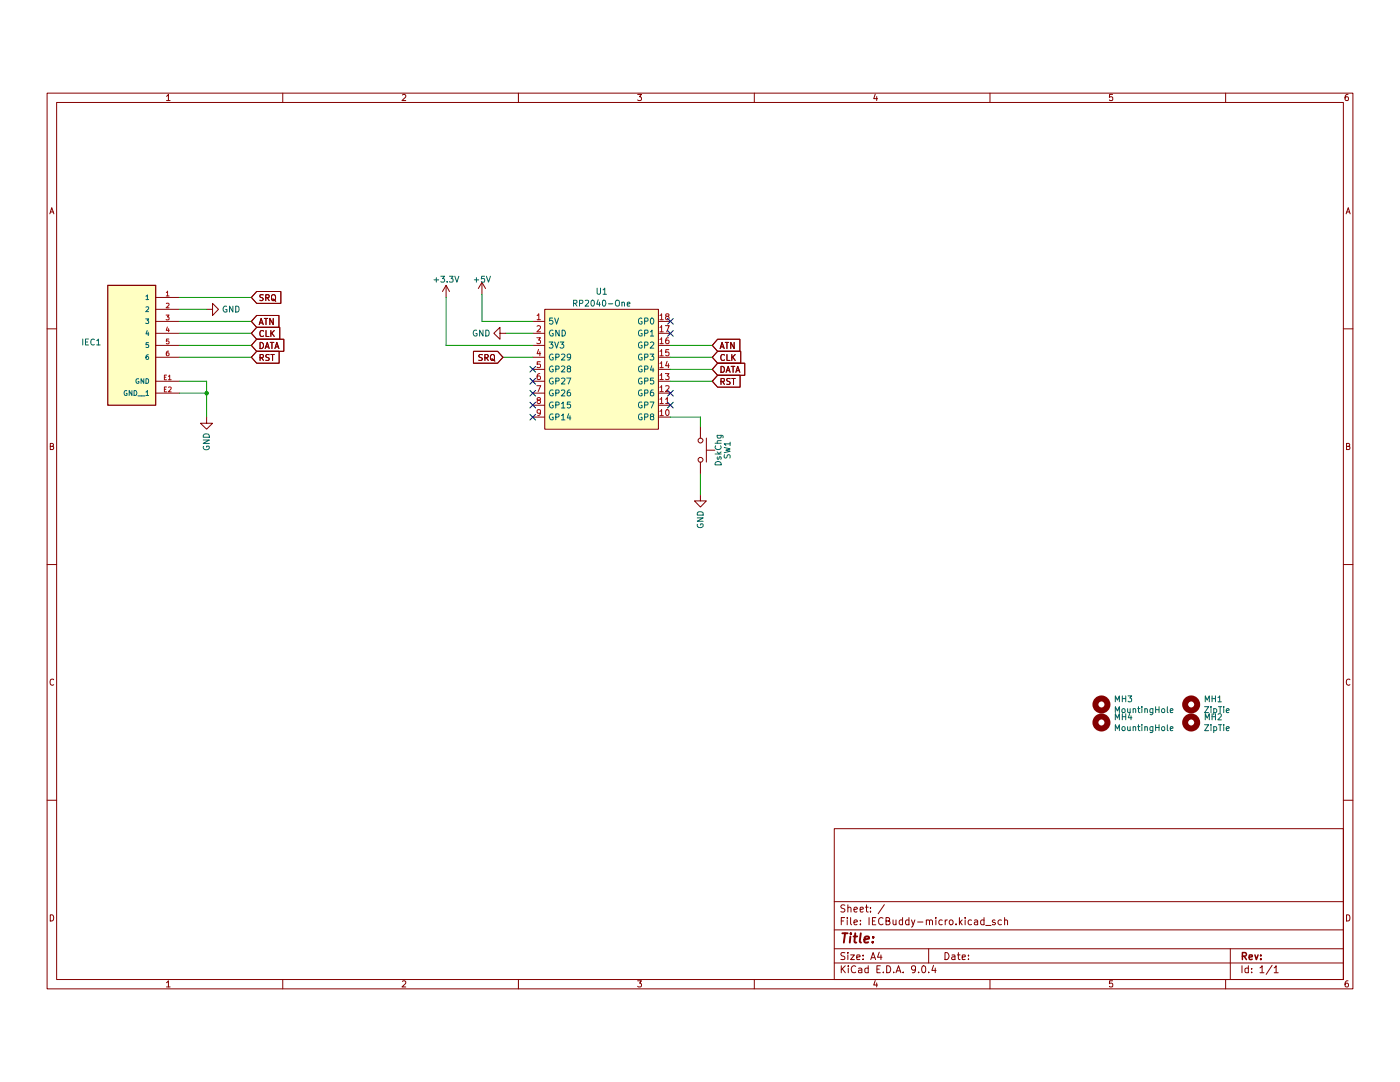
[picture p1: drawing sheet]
(kicad_sch
 (version 20250114)
 (generator "eeschema")
 (generator_version "9.0")
 (paper "A4")
 (lib_symbols
  (symbol "Mechanical:MountingHole"
   (pin_names
    (offset 1.016)) (exclude_from_sim no) (in_bom yes) (on_board yes)
   (property "Reference" "H" (at 0 5.08 0) (effects (font (size 1.27 1.27))))
   (property "Value" "MountingHole" (at 0 3.175 0) (effects (font (size 1.27 1.27))))
   (property "Footprint" "" (at 0 0 0) (effects (font (size 1.27 1.27)) (hide yes)))
   (property "Datasheet" "~" (at 0 0 0) (effects (font (size 1.27 1.27)) (hide yes)))
   (property "Description" "Mounting Hole without connection" (at 0 0 0) (effects (font (size 1.27 1.27)) (hide yes)))
   (symbol "MountingHole_0_1"
    (circle (center 0 0) (radius 1.27) (stroke (width 1.27) (type default)) (fill (type none))))
   (embedded_fonts no))
  (symbol "SDS-60J:SDS-60J"
   (pin_names
    (offset 1.016)) (exclude_from_sim no) (in_bom yes) (on_board yes)
   (property "Reference" "J" (at -5.08 11.43 0) (effects (font (size 1.27 1.27)) (justify left bottom)))
   (property "Value" "SDS-60J" (at -5.08 -17.78 0) (effects (font (size 1.27 1.27)) (justify left bottom)))
   (property "Footprint" "SDS-60J:CUI_SDS-60J" (at 0 0 0) (effects (font (size 1.27 1.27)) (justify bottom) (hide yes)))
   (property "Datasheet" "" (at 0 0 0) (effects (font (size 1.27 1.27)) (hide yes)))
   (property "Description" "" (at 0 0 0) (effects (font (size 1.27 1.27)) (hide yes)))
   (property "PARTREV" "1.06/02-13-2020" (at 0 0 0) (effects (font (size 1.27 1.27)) (justify bottom) (hide yes)))
   (property "STANDARD" "Manufacturer Recommendations" (at 0 0 0) (effects (font (size 1.27 1.27)) (justify bottom) (hide yes)))
   (property "MAXIMUM_PACKAGE_HEIGHT" "21.40mm" (at 0 0 0) (effects (font (size 1.27 1.27)) (justify bottom) (hide yes)))
   (property "MANUFACTURER" "CUI Devices" (at 0 0 0) (effects (font (size 1.27 1.27)) (justify bottom) (hide yes)))
   (symbol "SDS-60J_0_0"
    (rectangle (start -5.08 -15.24) (end 5.08 10.16) (stroke (width 0.254) (type default)) (fill (type background)))
    (pin passive line (at -10.16 7.62 0) (length 5.08) (name "1" (effects (font (size 1.016 1.016)))) (number "1" (effects (font (size 1.016 1.016)))))
    (pin passive line (at -10.16 5.08 0) (length 5.08) (name "2" (effects (font (size 1.016 1.016)))) (number "2" (effects (font (size 1.016 1.016)))))
    (pin passive line (at -10.16 2.54 0) (length 5.08) (name "3" (effects (font (size 1.016 1.016)))) (number "3" (effects (font (size 1.016 1.016)))))
    (pin passive line (at -10.16 0 0) (length 5.08) (name "4" (effects (font (size 1.016 1.016)))) (number "4" (effects (font (size 1.016 1.016)))))
    (pin passive line (at -10.16 -2.54 0) (length 5.08) (name "5" (effects (font (size 1.016 1.016)))) (number "5" (effects (font (size 1.016 1.016)))))
    (pin passive line (at -10.16 -5.08 0) (length 5.08) (name "6" (effects (font (size 1.016 1.016)))) (number "6" (effects (font (size 1.016 1.016)))))
    (pin power_in line (at -10.16 -10.16 0) (length 5.08) (name "GND" (effects (font (size 1.016 1.016)))) (number "E1" (effects (font (size 1.016 1.016)))))
    (pin power_in line (at -10.16 -12.7 0) (length 5.08) (name "GND__1" (effects (font (size 1.016 1.016)))) (number "E2" (effects (font (size 1.016 1.016))))))
   (embedded_fonts no))
  (symbol "Switch:SW_Push"
   (pin_numbers (hide yes))
   (pin_names
    (offset 1.016) (hide yes)) (exclude_from_sim no) (in_bom yes) (on_board yes)
   (property "Reference" "SW" (at 1.27 2.54 0) (effects (font (size 1.27 1.27)) (justify left)))
   (property "Value" "SW_Push" (at 0 -1.524 0) (effects (font (size 1.27 1.27))))
   (property "Footprint" "" (at 0 5.08 0) (effects (font (size 1.27 1.27)) (hide yes)))
   (property "Datasheet" "~" (at 0 5.08 0) (effects (font (size 1.27 1.27)) (hide yes)))
   (property "Description" "Push button switch, generic, two pins" (at 0 0 0) (effects (font (size 1.27 1.27)) (hide yes)))
   (symbol "SW_Push_0_1"
    (circle (center -2.032 0) (radius 0.508) (stroke (width 0) (type default)) (fill (type none)))
    (polyline (pts (xy 0 1.27) (xy 0 3.048)) (stroke (width 0) (type default)) (fill (type none)))
    (circle (center 2.032 0) (radius 0.508) (stroke (width 0) (type default)) (fill (type none)))
    (polyline (pts (xy 2.54 1.27) (xy -2.54 1.27)) (stroke (width 0) (type default)) (fill (type none)))
    (pin passive line (at -5.08 0 0) (length 2.54) (name "1" (effects (font (size 1.27 1.27)))) (number "1" (effects (font (size 1.27 1.27)))))
    (pin passive line (at 5.08 0 180) (length 2.54) (name "2" (effects (font (size 1.27 1.27)))) (number "2" (effects (font (size 1.27 1.27))))))
   (embedded_fonts no))
  (symbol "power:+3.3V"
   (power)
   (pin_names
    (offset 0)) (exclude_from_sim no) (in_bom yes) (on_board yes)
   (property "Reference" "#PWR" (at 0 -3.81 0) (effects (font (size 1.27 1.27)) (hide yes)))
   (property "Value" "+3.3V" (at 0 3.556 0) (effects (font (size 1.27 1.27))))
   (property "Footprint" "" (at 0 0 0) (effects (font (size 1.27 1.27)) (hide yes)))
   (property "Datasheet" "" (at 0 0 0) (effects (font (size 1.27 1.27)) (hide yes)))
   (property "Description" "Power symbol creates a global label with name \"+3.3V\"" (at 0 0 0) (effects (font (size 1.27 1.27)) (hide yes)))
   (symbol "+3.3V_0_1"
    (polyline (pts (xy -0.762 1.27) (xy 0 2.54)) (stroke (width 0) (type default)) (fill (type none)))
    (polyline (pts (xy 0 2.54) (xy 0.762 1.27)) (stroke (width 0) (type default)) (fill (type none)))
    (polyline (pts (xy 0 0) (xy 0 2.54)) (stroke (width 0) (type default)) (fill (type none))))
   (symbol "+3.3V_1_1"
    (pin power_in line (at 0 0 90) (length 0) (hide yes) (name "+3.3V" (effects (font (size 1.27 1.27)))) (number "1" (effects (font (size 1.27 1.27))))))
   (embedded_fonts no))
  (symbol "power:+5V"
   (power)
   (pin_names
    (offset 0)) (exclude_from_sim no) (in_bom yes) (on_board yes)
   (property "Reference" "#PWR" (at 0 -3.81 0) (effects (font (size 1.27 1.27)) (hide yes)))
   (property "Value" "+5V" (at 0 3.556 0) (effects (font (size 1.27 1.27))))
   (property "Footprint" "" (at 0 0 0) (effects (font (size 1.27 1.27)) (hide yes)))
   (property "Datasheet" "" (at 0 0 0) (effects (font (size 1.27 1.27)) (hide yes)))
   (property "Description" "Power symbol creates a global label with name \"+5V\"" (at 0 0 0) (effects (font (size 1.27 1.27)) (hide yes)))
   (symbol "+5V_0_1"
    (polyline (pts (xy -0.762 1.27) (xy 0 2.54)) (stroke (width 0) (type default)) (fill (type none)))
    (polyline (pts (xy 0 2.54) (xy 0.762 1.27)) (stroke (width 0) (type default)) (fill (type none)))
    (polyline (pts (xy 0 0) (xy 0 2.54)) (stroke (width 0) (type default)) (fill (type none))))
   (symbol "+5V_1_1"
    (pin power_in line (at 0 0 90) (length 0) (hide yes) (name "+5V" (effects (font (size 1.27 1.27)))) (number "1" (effects (font (size 1.27 1.27))))))
   (embedded_fonts no))
  (symbol "power:GND"
   (power)
   (pin_names
    (offset 0)) (exclude_from_sim no) (in_bom yes) (on_board yes)
   (property "Reference" "#PWR" (at 0 -6.35 0) (effects (font (size 1.27 1.27)) (hide yes)))
   (property "Value" "GND" (at 0 -3.81 0) (effects (font (size 1.27 1.27))))
   (property "Footprint" "" (at 0 0 0) (effects (font (size 1.27 1.27)) (hide yes)))
   (property "Datasheet" "" (at 0 0 0) (effects (font (size 1.27 1.27)) (hide yes)))
   (property "Description" "Power symbol creates a global label with name \"GND\" , ground" (at 0 0 0) (effects (font (size 1.27 1.27)) (hide yes)))
   (symbol "GND_0_1"
    (polyline (pts (xy 0 0) (xy 0 -1.27) (xy 1.27 -1.27) (xy 0 -2.54) (xy -1.27 -1.27) (xy 0 -1.27)) (stroke (width 0) (type default)) (fill (type none))))
   (symbol "GND_1_1"
    (pin power_in line (at 0 0 270) (length 0) (hide yes) (name "GND" (effects (font (size 1.27 1.27)))) (number "1" (effects (font (size 1.27 1.27))))))
   (embedded_fonts no))
  (symbol "rp2040-one:RP2040-One-Sidesonly" (exclude_from_sim no) (in_bom yes) (on_board yes)
   (property "Reference" "U" (at 13.97 -6.35 0) (effects (font (size 1.27 1.27))))
   (property "Value" "RP2040-One-Sidesonly" (at 13.97 -34.29 0) (effects (font (size 1.27 1.27))))
   (property "Footprint" "" (at 0 0 0) (effects (font (size 1.27 1.27)) (hide yes)))
   (property "Datasheet" "" (at 0 0 0) (effects (font (size 1.27 1.27)) (hide yes)))
   (property "Description" "" (at 0 0 0) (effects (font (size 1.27 1.27)) (hide yes)))
   (symbol "RP2040-One-Sidesonly_0_1"
    (rectangle (start 1.27 -7.62) (end 25.4 -33.02) (stroke (width 0) (type default)) (fill (type background))))
   (symbol "RP2040-One-Sidesonly_1_1"
    (pin power_in line (at -1.27 -10.16 0) (length 2.54) (name "5V" (effects (font (size 1.27 1.27)))) (number "1" (effects (font (size 1.27 1.27)))))
    (pin power_in line (at -1.27 -12.7 0) (length 2.54) (name "GND" (effects (font (size 1.27 1.27)))) (number "2" (effects (font (size 1.27 1.27)))))
    (pin power_in line (at -1.27 -15.24 0) (length 2.54) (name "3V3" (effects (font (size 1.27 1.27)))) (number "3" (effects (font (size 1.27 1.27)))))
    (pin bidirectional line (at -1.27 -17.78 0) (length 2.54) (name "GP29" (effects (font (size 1.27 1.27)))) (number "4" (effects (font (size 1.27 1.27)))))
    (pin bidirectional line (at -1.27 -20.32 0) (length 2.54) (name "GP28" (effects (font (size 1.27 1.27)))) (number "5" (effects (font (size 1.27 1.27)))))
    (pin bidirectional line (at -1.27 -22.86 0) (length 2.54) (name "GP27" (effects (font (size 1.27 1.27)))) (number "6" (effects (font (size 1.27 1.27)))))
    (pin bidirectional line (at -1.27 -25.4 0) (length 2.54) (name "GP26" (effects (font (size 1.27 1.27)))) (number "7" (effects (font (size 1.27 1.27)))))
    (pin bidirectional line (at -1.27 -27.94 0) (length 2.54) (name "GP15" (effects (font (size 1.27 1.27)))) (number "8" (effects (font (size 1.27 1.27)))))
    (pin bidirectional line (at -1.27 -30.48 0) (length 2.54) (name "GP14" (effects (font (size 1.27 1.27)))) (number "9" (effects (font (size 1.27 1.27)))))
    (pin bidirectional line (at 27.94 -10.16 180) (length 2.54) (name "GP0" (effects (font (size 1.27 1.27)))) (number "18" (effects (font (size 1.27 1.27)))))
    (pin bidirectional line (at 27.94 -12.7 180) (length 2.54) (name "GP1" (effects (font (size 1.27 1.27)))) (number "17" (effects (font (size 1.27 1.27)))))
    (pin bidirectional line (at 27.94 -15.24 180) (length 2.54) (name "GP2" (effects (font (size 1.27 1.27)))) (number "16" (effects (font (size 1.27 1.27)))))
    (pin bidirectional line (at 27.94 -17.78 180) (length 2.54) (name "GP3" (effects (font (size 1.27 1.27)))) (number "15" (effects (font (size 1.27 1.27)))))
    (pin bidirectional line (at 27.94 -20.32 180) (length 2.54) (name "GP4" (effects (font (size 1.27 1.27)))) (number "14" (effects (font (size 1.27 1.27)))))
    (pin bidirectional line (at 27.94 -22.86 180) (length 2.54) (name "GP5" (effects (font (size 1.27 1.27)))) (number "13" (effects (font (size 1.27 1.27)))))
    (pin bidirectional line (at 27.94 -25.4 180) (length 2.54) (name "GP6" (effects (font (size 1.27 1.27)))) (number "12" (effects (font (size 1.27 1.27)))))
    (pin bidirectional line (at 27.94 -27.94 180) (length 2.54) (name "GP7" (effects (font (size 1.27 1.27)))) (number "11" (effects (font (size 1.27 1.27)))))
    (pin bidirectional line (at 27.94 -30.48 180) (length 2.54) (name "GP8" (effects (font (size 1.27 1.27)))) (number "10" (effects (font (size 1.27 1.27))))))
   (embedded_fonts no)))
 (junction
  (at 43.815 73.66)
  (diameter 0)
  (color 0 0 0 0))
 (no_connect
  (at 113.03 68.58))
 (no_connect
  (at 142.24 58.42))
 (no_connect
  (at 142.24 76.2))
 (no_connect
  (at 142.24 73.66))
 (no_connect
  (at 113.03 71.12))
 (no_connect
  (at 113.03 76.2))
 (no_connect
  (at 113.03 73.66))
 (no_connect
  (at 338.455 113.03))
 (no_connect
  (at 142.24 60.96))
 (no_connect
  (at 113.03 78.74))
 (wire
  (pts (xy 142.24 78.74) (xy 148.59 78.74))
  (stroke (width 0) (type default)))
 (wire
  (pts (xy 151.13 68.58) (xy 142.24 68.58))
  (stroke (width 0) (type default)))
 (wire
  (pts (xy 151.13 71.12) (xy 142.24 71.12))
  (stroke (width 0) (type default)))
 (wire
  (pts (xy 38.1 60.96) (xy 53.34 60.96))
  (stroke (width 0) (type default)))
 (wire
  (pts (xy 113.03 58.42) (xy 102.235 58.42))
  (stroke (width 0) (type default)))
 (wire
  (pts (xy 151.13 66.04) (xy 142.24 66.04))
  (stroke (width 0) (type default)))
 (wire
  (pts (xy 38.1 53.34) (xy 53.34 53.34))
  (stroke (width 0) (type default)))
 (wire
  (pts (xy 38.1 58.42) (xy 53.34 58.42))
  (stroke (width 0) (type default)))
 (wire
  (pts (xy 38.1 63.5) (xy 53.34 63.5))
  (stroke (width 0) (type default)))
 (wire
  (pts (xy 151.13 63.5) (xy 142.24 63.5))
  (stroke (width 0) (type default)))
 (wire
  (pts (xy 43.815 71.12) (xy 43.815 73.66))
  (stroke (width 0) (type default)))
 (wire
  (pts (xy 107.315 60.96) (xy 113.03 60.96))
  (stroke (width 0) (type default)))
 (wire
  (pts (xy 148.59 90.805) (xy 148.59 95.25))
  (stroke (width 0) (type default)))
 (wire
  (pts (xy 43.815 73.66) (xy 43.815 78.74))
  (stroke (width 0) (type default)))
 (wire
  (pts (xy 38.1 73.66) (xy 43.815 73.66))
  (stroke (width 0) (type default)))
 (wire
  (pts (xy 94.615 63.5) (xy 94.615 53.34))
  (stroke (width 0) (type default)))
 (wire
  (pts (xy 38.1 66.04) (xy 53.34 66.04))
  (stroke (width 0) (type default)))
 (wire
  (pts (xy 148.59 78.74) (xy 148.59 80.645))
  (stroke (width 0) (type default)))
 (wire
  (pts (xy 38.1 71.12) (xy 43.815 71.12))
  (stroke (width 0) (type default)))
 (wire
  (pts (xy 102.235 58.42) (xy 102.235 52.705))
  (stroke (width 0) (type default)))
 (wire
  (pts (xy 113.03 63.5) (xy 94.615 63.5))
  (stroke (width 0) (type default)))
 (wire
  (pts (xy 106.68 66.04) (xy 113.03 66.04))
  (stroke (width 0) (type default)))
 (wire
  (pts (xy 38.1 55.88) (xy 43.815 55.88))
  (stroke (width 0) (type default)))
 (global_label "ATN"
  (shape input)
  (at 53.34 58.42 0)
  (fields_autoplaced yes)
  (effects (font (size 1.27 1.27)) (justify left))
  (property "Intersheetrefs" "${INTERSHEET_REFS}" (at 59.7119 58.42 0) (effects (font (size 1.27 1.27)) (justify left) (hide yes))))
 (global_label "SRQ"
  (shape input)
  (at 53.34 53.34 0)
  (fields_autoplaced yes)
  (effects (font (size 1.27 1.27)) (justify left))
  (property "Intersheetrefs" "${INTERSHEET_REFS}" (at 60.1352 53.34 0) (effects (font (size 1.27 1.27)) (justify left) (hide yes))))
 (global_label "DATA"
  (shape input)
  (at 53.34 63.5 0)
  (fields_autoplaced yes)
  (effects (font (size 1.27 1.27)) (justify left))
  (property "Intersheetrefs" "${INTERSHEET_REFS}" (at 60.74 63.5 0) (effects (font (size 1.27 1.27)) (justify left) (hide yes))))
 (global_label "ATN"
  (shape input)
  (at 151.13 63.5 0)
  (fields_autoplaced yes)
  (effects (font (size 1.27 1.27)) (justify left))
  (property "Intersheetrefs" "${INTERSHEET_REFS}" (at 157.4225 63.5 0) (effects (font (size 1.27 1.27)) (justify left) (hide yes))))
 (global_label "SRQ"
  (shape input)
  (at 106.68 66.04 180)
  (fields_autoplaced yes)
  (effects (font (size 1.27 1.27)) (justify right))
  (property "Intersheetrefs" "${INTERSHEET_REFS}" (at 99.8848 66.04 0) (effects (font (size 1.27 1.27)) (justify right) (hide yes))))
 (global_label "RST"
  (shape input)
  (at 53.34 66.04 0)
  (fields_autoplaced yes)
  (effects (font (size 1.27 1.27)) (justify left))
  (property "Intersheetrefs" "${INTERSHEET_REFS}" (at 59.7723 66.04 0) (effects (font (size 1.27 1.27)) (justify left) (hide yes))))
 (global_label "RST"
  (shape input)
  (at 151.13 71.12 0)
  (fields_autoplaced yes)
  (effects (font (size 1.27 1.27)) (justify left))
  (property "Intersheetrefs" "${INTERSHEET_REFS}" (at 157.4829 71.12 0) (effects (font (size 1.27 1.27)) (justify left) (hide yes))))
 (global_label "DATA"
  (shape input)
  (at 151.13 68.58 0)
  (fields_autoplaced yes)
  (effects (font (size 1.27 1.27)) (justify left))
  (property "Intersheetrefs" "${INTERSHEET_REFS}" (at 158.53 68.58 0) (effects (font (size 1.27 1.27)) (justify left) (hide yes))))
 (global_label "CLK"
  (shape input)
  (at 53.34 60.96 0)
  (fields_autoplaced yes)
  (effects (font (size 1.27 1.27)) (justify left))
  (property "Intersheetrefs" "${INTERSHEET_REFS}" (at 59.8933 60.96 0) (effects (font (size 1.27 1.27)) (justify left) (hide yes))))
 (global_label "CLK"
  (shape input)
  (at 151.13 66.04 0)
  (fields_autoplaced yes)
  (effects (font (size 1.27 1.27)) (justify left))
  (property "Intersheetrefs" "${INTERSHEET_REFS}" (at 157.6833 66.04 0) (effects (font (size 1.27 1.27)) (justify left) (hide yes))))
 (symbol
  (lib_id "Mechanical:MountingHole")
  (at 252.73 139.7 0)
  (unit 1)
  (exclude_from_sim no)
  (in_bom yes)
  (on_board yes)
  (dnp no)
  (property "Reference" "MH1" (at 255.27 138.5316 0) (effects (font (size 1.27 1.27)) (justify left)))
  (property "Value" "ZipTie" (at 255.27 140.843 0) (effects (font (size 1.27 1.27)) (justify left)))
  (property "Footprint" "DIN-Connectors:ZipTie_3.0mm" (at 252.73 139.7 0) (effects (font (size 1.27 1.27)) (hide yes)))
  (property "Datasheet" "~" (at 252.73 139.7 0) (effects (font (size 1.27 1.27)) (hide yes)))
  (property "Description" "" (at 252.73 139.7 0) (effects (font (size 1.27 1.27)))))
 (symbol
  (lib_id "Mechanical:MountingHole")
  (at 252.73 143.51 0)
  (unit 1)
  (exclude_from_sim no)
  (in_bom yes)
  (on_board yes)
  (dnp no)
  (property "Reference" "MH2" (at 255.27 142.3416 0) (effects (font (size 1.27 1.27)) (justify left)))
  (property "Value" "ZipTie" (at 255.27 144.653 0) (effects (font (size 1.27 1.27)) (justify left)))
  (property "Footprint" "DIN-Connectors:ZipTie_3.0mm" (at 252.73 143.51 0) (effects (font (size 1.27 1.27)) (hide yes)))
  (property "Datasheet" "~" (at 252.73 143.51 0) (effects (font (size 1.27 1.27)) (hide yes)))
  (property "Description" "" (at 252.73 143.51 0) (effects (font (size 1.27 1.27)))))
 (symbol
  (lib_id "Mechanical:MountingHole")
  (at 233.68 139.7 0)
  (unit 1)
  (exclude_from_sim no)
  (in_bom yes)
  (on_board yes)
  (dnp no)
  (property "Reference" "MH3" (at 236.22 138.5316 0) (effects (font (size 1.27 1.27)) (justify left)))
  (property "Value" "MountingHole" (at 236.22 140.843 0) (effects (font (size 1.27 1.27)) (justify left)))
  (property "Footprint" "Mounting_Holes:MountingHole_2.7mm_M2.5" (at 233.68 139.7 0) (effects (font (size 1.27 1.27)) (hide yes)))
  (property "Datasheet" "~" (at 233.68 139.7 0) (effects (font (size 1.27 1.27)) (hide yes)))
  (property "Description" "" (at 233.68 139.7 0) (effects (font (size 1.27 1.27)))))
 (symbol
  (lib_id "Mechanical:MountingHole")
  (at 233.68 143.51 0)
  (unit 1)
  (exclude_from_sim no)
  (in_bom yes)
  (on_board yes)
  (dnp no)
  (property "Reference" "MH4" (at 236.22 142.3416 0) (effects (font (size 1.27 1.27)) (justify left)))
  (property "Value" "MountingHole" (at 236.22 144.653 0) (effects (font (size 1.27 1.27)) (justify left)))
  (property "Footprint" "Mounting_Holes:MountingHole_2.7mm_M2.5" (at 233.68 143.51 0) (effects (font (size 1.27 1.27)) (hide yes)))
  (property "Datasheet" "~" (at 233.68 143.51 0) (effects (font (size 1.27 1.27)) (hide yes)))
  (property "Description" "" (at 233.68 143.51 0) (effects (font (size 1.27 1.27)))))
 (symbol
  (lib_id "power:GND")
  (at 148.59 95.25 0)
  (mirror y)
  (unit 1)
  (exclude_from_sim no)
  (in_bom yes)
  (on_board yes)
  (dnp no)
  (property "Reference" "#PWR01" (at 148.59 101.6 0) (effects (font (size 1.27 1.27)) (hide yes)))
  (property "Value" "GND" (at 148.59 98.425 90) (effects (font (size 1.27 1.27)) (justify right)))
  (property "Footprint" "" (at 148.59 95.25 0) (effects (font (size 1.27 1.27)) (hide yes)))
  (property "Datasheet" "" (at 148.59 95.25 0) (effects (font (size 1.27 1.27)) (hide yes)))
  (property "Description" "" (at 148.59 95.25 0) (effects (font (size 1.27 1.27))))
  (pin "1"))
 (symbol
  (lib_id "power:GND")
  (at 107.315 60.96 270)
  (mirror x)
  (unit 1)
  (exclude_from_sim no)
  (in_bom yes)
  (on_board yes)
  (dnp no)
  (property "Reference" "#PWR016" (at 100.965 60.96 0) (effects (font (size 1.27 1.27)) (hide yes)))
  (property "Value" "GND" (at 104.14 60.96 90) (effects (font (size 1.27 1.27)) (justify right)))
  (property "Footprint" "" (at 107.315 60.96 0) (effects (font (size 1.27 1.27)) (hide yes)))
  (property "Datasheet" "" (at 107.315 60.96 0) (effects (font (size 1.27 1.27)) (hide yes)))
  (property "Description" "" (at 107.315 60.96 0) (effects (font (size 1.27 1.27))))
  (pin "1"))
 (symbol
  (lib_id "power:GND")
  (at 43.815 78.74 0)
  (unit 1)
  (exclude_from_sim no)
  (in_bom yes)
  (on_board yes)
  (dnp no)
  (property "Reference" "#PWR020" (at 43.815 85.09 0) (effects (font (size 1.27 1.27)) (hide yes)))
  (property "Value" "GND" (at 43.815 81.915 90) (effects (font (size 1.27 1.27)) (justify right)))
  (property "Footprint" "" (at 43.815 78.74 0) (effects (font (size 1.27 1.27)) (hide yes)))
  (property "Datasheet" "" (at 43.815 78.74 0) (effects (font (size 1.27 1.27)) (hide yes)))
  (property "Description" "" (at 43.815 78.74 0) (effects (font (size 1.27 1.27))))
  (pin "1"))
 (symbol
  (lib_id "power:+5V")
  (at 102.235 52.705 0)
  (mirror y)
  (unit 1)
  (exclude_from_sim no)
  (in_bom yes)
  (on_board yes)
  (dnp no)
  (fields_autoplaced yes)
  (property "Reference" "#PWR05" (at 102.235 56.515 0) (effects (font (size 1.27 1.27)) (hide yes)))
  (property "Value" "+5V" (at 102.235 49.53 0) (effects (font (size 1.27 1.27))))
  (property "Footprint" "" (at 102.235 52.705 0) (effects (font (size 1.27 1.27)) (hide yes)))
  (property "Datasheet" "" (at 102.235 52.705 0) (effects (font (size 1.27 1.27)) (hide yes)))
  (property "Description" "" (at 102.235 52.705 0) (effects (font (size 1.27 1.27))))
  (pin "1"))
 (symbol
  (lib_id "SDS-60J:SDS-60J")
  (at 27.94 60.96 0)
  (mirror y)
  (unit 1)
  (exclude_from_sim no)
  (in_bom yes)
  (on_board yes)
  (dnp no)
  (property "Reference" "IEC1" (at 21.59 62.865 0) (effects (font (size 1.27 1.27)) (justify left)))
  (property "Value" "SDS-60J" (at 21.59 65.405 0) (effects (font (size 1.27 1.27)) (justify left) (hide yes)))
  (property "Footprint" "C64_IEC.kicad:C64_IEC" (at 27.94 60.96 0) (effects (font (size 1.27 1.27)) (justify bottom) (hide yes)))
  (property "Datasheet" "" (at 27.94 60.96 0) (effects (font (size 1.27 1.27)) (hide yes)))
  (property "Description" "" (at 27.94 60.96 0) (effects (font (size 1.27 1.27))))
  (property "PARTREV" "1.06/02-13-2020" (at 27.94 60.96 0) (effects (font (size 1.27 1.27)) (justify bottom) (hide yes)))
  (property "STANDARD" "Manufacturer Recommendations" (at 27.94 60.96 0) (effects (font (size 1.27 1.27)) (justify bottom) (hide yes)))
  (property "MAXIMUM_PACKAGE_HEIGHT" "21.40mm" (at 27.94 60.96 0) (effects (font (size 1.27 1.27)) (justify bottom) (hide yes)))
  (property "MANUFACTURER" "CUI Devices" (at 27.94 60.96 0) (effects (font (size 1.27 1.27)) (justify bottom) (hide yes)))
  (pin "1")
  (pin "2")
  (pin "3")
  (pin "4")
  (pin "5")
  (pin "6")
  (pin "E1")
  (pin "E2"))
 (symbol
  (lib_id "rp2040-one:RP2040-One-Sidesonly")
  (at 114.3 48.26 0)
  (unit 1)
  (exclude_from_sim no)
  (in_bom yes)
  (on_board yes)
  (dnp no)
  (fields_autoplaced yes)
  (property "Reference" "U1" (at 127.635 52.07 0) (effects (font (size 1.27 1.27))))
  (property "Value" "RP2040-One" (at 127.635 54.61 0) (effects (font (size 1.27 1.27))))
  (property "Footprint" "MCU_RaspberryPi_and_Boards:RP2040-One-Sidesonly" (at 114.3 48.26 0) (effects (font (size 1.27 1.27)) (hide yes)))
  (property "Datasheet" "" (at 114.3 48.26 0) (effects (font (size 1.27 1.27)) (hide yes)))
  (property "Description" "" (at 114.3 48.26 0) (effects (font (size 1.27 1.27))))
  (pin "1")
  (pin "10")
  (pin "11")
  (pin "12")
  (pin "13")
  (pin "14")
  (pin "15")
  (pin "16")
  (pin "17")
  (pin "18")
  (pin "2")
  (pin "3")
  (pin "4")
  (pin "5")
  (pin "6")
  (pin "7")
  (pin "8")
  (pin "9"))
 (symbol
  (lib_id "power:GND")
  (at 43.815 55.88 90)
  (unit 1)
  (exclude_from_sim no)
  (in_bom yes)
  (on_board yes)
  (dnp no)
  (property "Reference" "#PWR017" (at 50.165 55.88 0) (effects (font (size 1.27 1.27)) (hide yes)))
  (property "Value" "GND" (at 46.99 55.88 90) (effects (font (size 1.27 1.27)) (justify right)))
  (property "Footprint" "" (at 43.815 55.88 0) (effects (font (size 1.27 1.27)) (hide yes)))
  (property "Datasheet" "" (at 43.815 55.88 0) (effects (font (size 1.27 1.27)) (hide yes)))
  (property "Description" "" (at 43.815 55.88 0) (effects (font (size 1.27 1.27))))
  (pin "1"))
 (symbol
  (lib_id "power:+3.3V")
  (at 94.615 53.34 0)
  (mirror y)
  (unit 1)
  (exclude_from_sim no)
  (in_bom yes)
  (on_board yes)
  (dnp no)
  (fields_autoplaced yes)
  (property "Reference" "#PWR06" (at 94.615 57.15 0) (effects (font (size 1.27 1.27)) (hide yes)))
  (property "Value" "+3.3V" (at 94.615 49.53 0) (effects (font (size 1.27 1.27))))
  (property "Footprint" "" (at 94.615 53.34 0) (effects (font (size 1.27 1.27)) (hide yes)))
  (property "Datasheet" "" (at 94.615 53.34 0) (effects (font (size 1.27 1.27)) (hide yes)))
  (property "Description" "" (at 94.615 53.34 0) (effects (font (size 1.27 1.27))))
  (pin "1"))
 (symbol
  (lib_id "Switch:SW_Push")
  (at 148.59 85.725 270)
  (unit 1)
  (exclude_from_sim no)
  (in_bom yes)
  (on_board yes)
  (dnp no)
  (property "Reference" "SW1" (at 154.305 85.725 0) (effects (font (size 1.27 1.27))))
  (property "Value" "DskChg" (at 152.4 85.725 0) (effects (font (size 1.27 1.27))))
  (property "Footprint" "Button_Switch_THT:SW_Tactile_SPST_Angled_PTS645Vx83-2LFS" (at 153.67 85.725 0) (effects (font (size 1.27 1.27)) (hide yes)))
  (property "Datasheet" "~" (at 153.67 85.725 0) (effects (font (size 1.27 1.27)) (hide yes)))
  (property "Description" "" (at 148.59 85.725 0) (effects (font (size 1.27 1.27))))
  (pin "1")
  (pin "2"))
 (sheet_instances
  (path ""
   (page "1")))
 (embedded_fonts no))
